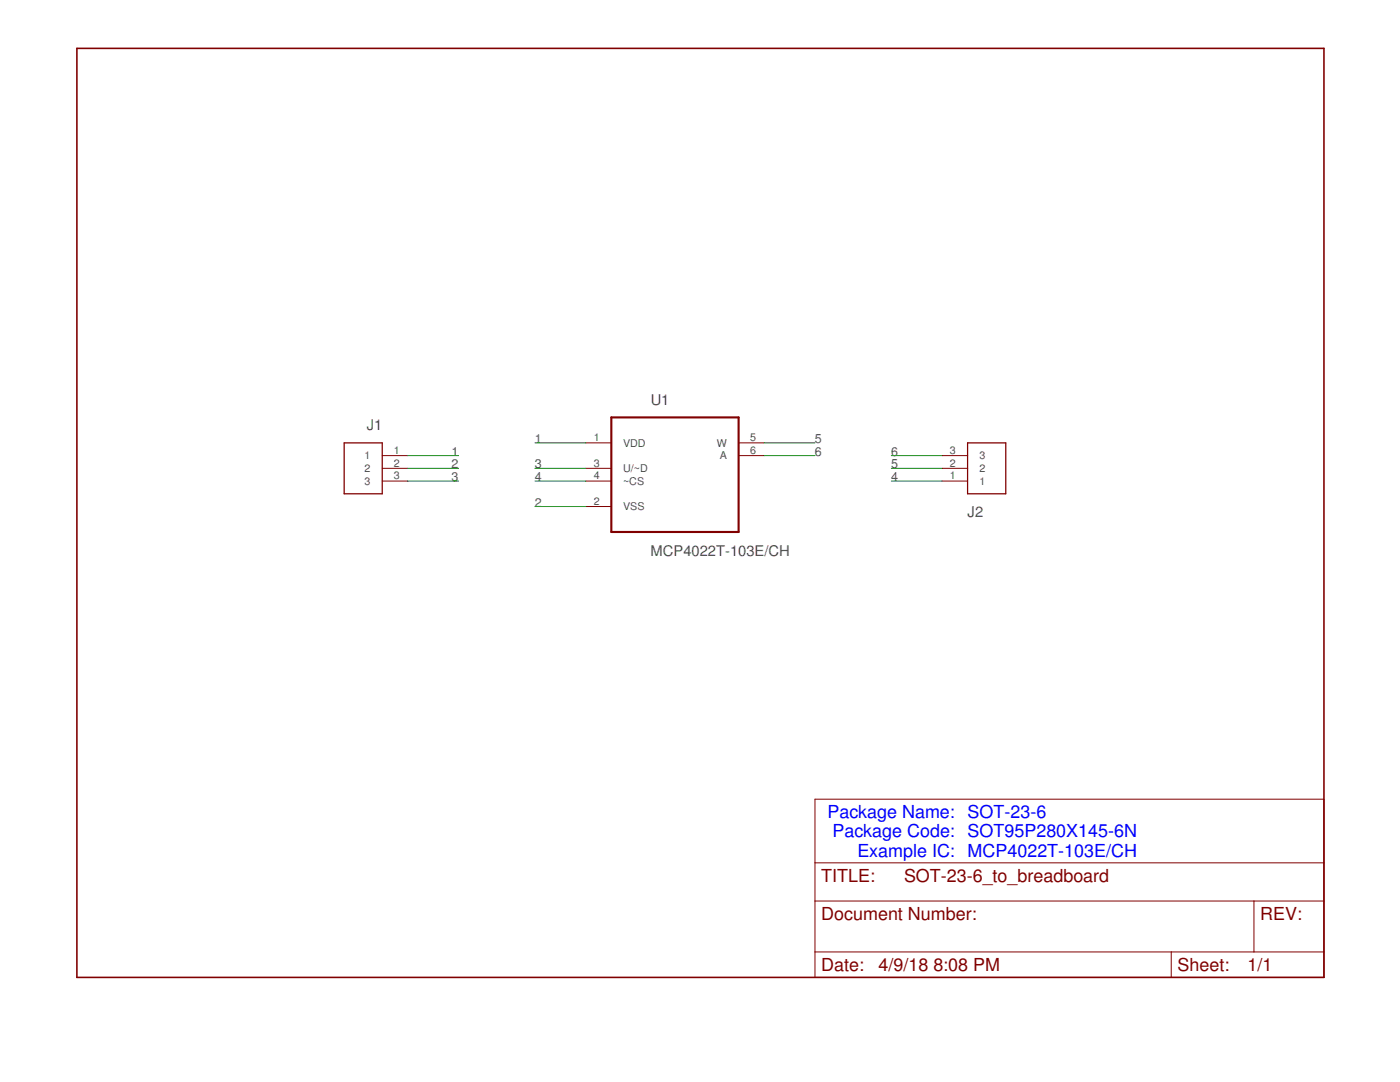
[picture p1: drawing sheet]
<?xml version="1.0" encoding="utf-8"?>
<!DOCTYPE eagle SYSTEM "eagle.dtd">
<eagle version="8.5.1">
<drawing>
<settings>
<setting alwaysvectorfont="no"/>
<setting verticaltext="up"/>
</settings>
<grid distance="0.1" unitdist="inch" unit="inch" style="lines" multiple="1" display="no" altdistance="0.01" altunitdist="inch" altunit="inch"/>
<schematic xreflabel="%F%N/%S.%C%R" xrefpart="/%S.%C%R">
<libraries>
<library name="SnapEDA">
<symbols>
<symbol name="LETTER_L">
<frame x1="0" y1="0" x2="248.92" y2="185.42" columns="12" rows="17" layer="94" border-left="no" border-top="no" border-right="no" border-bottom="no"/>
</symbol>
<symbol name="DOCFIELD">
<wire x1="0" y1="0" x2="71.12" y2="0" width="0.1016" layer="94"/>
<wire x1="101.6" y1="15.24" x2="87.63" y2="15.24" width="0.1016" layer="94"/>
<wire x1="0" y1="0" x2="0" y2="5.08" width="0.1016" layer="94"/>
<wire x1="0" y1="5.08" x2="71.12" y2="5.08" width="0.1016" layer="94"/>
<wire x1="0" y1="5.08" x2="0" y2="15.24" width="0.1016" layer="94"/>
<wire x1="101.6" y1="15.24" x2="101.6" y2="5.08" width="0.1016" layer="94"/>
<wire x1="71.12" y1="5.08" x2="71.12" y2="0" width="0.1016" layer="94"/>
<wire x1="71.12" y1="5.08" x2="87.63" y2="5.08" width="0.1016" layer="94"/>
<wire x1="71.12" y1="0" x2="101.6" y2="0" width="0.1016" layer="94"/>
<wire x1="87.63" y1="15.24" x2="87.63" y2="5.08" width="0.1016" layer="94"/>
<wire x1="87.63" y1="15.24" x2="0" y2="15.24" width="0.1016" layer="94"/>
<wire x1="87.63" y1="5.08" x2="101.6" y2="5.08" width="0.1016" layer="94"/>
<wire x1="101.6" y1="5.08" x2="101.6" y2="0" width="0.1016" layer="94"/>
<wire x1="0" y1="15.24" x2="0" y2="22.86" width="0.1016" layer="94"/>
<wire x1="101.6" y1="35.56" x2="0" y2="35.56" width="0.1016" layer="94"/>
<wire x1="101.6" y1="35.56" x2="101.6" y2="22.86" width="0.1016" layer="94"/>
<wire x1="0" y1="22.86" x2="101.6" y2="22.86" width="0.1016" layer="94"/>
<wire x1="0" y1="22.86" x2="0" y2="35.56" width="0.1016" layer="94"/>
<wire x1="101.6" y1="22.86" x2="101.6" y2="15.24" width="0.1016" layer="94"/>
<text x="1.27" y="1.27" size="2.54" layer="94">Date:</text>
<text x="12.7" y="1.27" size="2.54" layer="94">&gt;LAST_DATE_TIME</text>
<text x="72.39" y="1.27" size="2.54" layer="94">Sheet:</text>
<text x="86.36" y="1.27" size="2.54" layer="94">&gt;SHEET</text>
<text x="88.9" y="11.43" size="2.54" layer="94">REV:</text>
<text x="1.27" y="19.05" size="2.54" layer="94">TITLE:</text>
<text x="1.27" y="11.43" size="2.54" layer="94">Document Number:</text>
<text x="17.78" y="19.05" size="2.54" layer="94">&gt;DRAWING_NAME</text>
</symbol>
<symbol name="CONNECTOR_3">
<pin name="1" x="-7.62" y="2.54" length="middle"/>
<pin name="2" x="-7.62" y="0" length="middle"/>
<pin name="3" x="-7.62" y="-2.54" length="middle"/>
<wire x1="-2.54" y1="5.08" x2="-2.54" y2="-5.08" width="0.254" layer="94"/>
<wire x1="-2.54" y1="-5.08" x2="5.08" y2="-5.08" width="0.254" layer="94"/>
<wire x1="5.08" y1="-5.08" x2="5.08" y2="5.08" width="0.254" layer="94"/>
<wire x1="5.08" y1="5.08" x2="-2.54" y2="5.08" width="0.254" layer="94"/>
<text x="-2.54" y="7.62" size="2.0828" layer="95">&gt;NAME</text>
</symbol>
<symbol name="MCP4022T-103E/CH">
<wire x1="-12.7" y1="7.62" x2="-12.7" y2="-15.24" width="0.4064" layer="94"/>
<wire x1="-12.7" y1="-15.24" x2="12.7" y2="-15.24" width="0.4064" layer="94"/>
<wire x1="12.7" y1="-15.24" x2="12.7" y2="7.62" width="0.4064" layer="94"/>
<wire x1="12.7" y1="7.62" x2="-12.7" y2="7.62" width="0.4064" layer="94"/>
<text x="-4.846340625" y="10.1774" size="2.09158125" layer="95" ratio="10" rot="SR0">&gt;NAME</text>
<text x="-4.86115" y="-19.9537" size="2.08698125" layer="96" ratio="10" rot="SR0">&gt;VALUE</text>
<pin name="VDD" x="-17.78" y="2.54" length="middle" direction="pwr"/>
<pin name="U/~D" x="-17.78" y="-2.54" length="middle" direction="in"/>
<pin name="~CS" x="-17.78" y="-5.08" length="middle" direction="in"/>
<pin name="VSS" x="-17.78" y="-10.16" length="middle" direction="pwr"/>
<pin name="W" x="17.78" y="2.54" length="middle" direction="pas" rot="R180"/>
<pin name="A" x="17.78" y="0" length="middle" direction="pas" rot="R180"/>
</symbol>
</symbols>
<devicesets>
<deviceset name="LETTER_L" prefix="FRAME" uservalue="yes">
<gates>
<gate name="G$1" symbol="LETTER_L" x="0" y="0"/>
<gate name="G$2" symbol="DOCFIELD" x="147.32" y="0" addlevel="must"/>
</gates>
<devices>
<device name="">
<technologies>
<technology name=""/>
</technologies>
</device>
</devices>
</deviceset>
<deviceset name="CONNECTOR_3" prefix="J">
<gates>
<gate name="G$1" symbol="CONNECTOR_3" x="0" y="0"/>
</gates>
<devices>
<device name="" package="68000-103HLF">
<connects>
<connect gate="G$1" pin="1" pad="1"/>
<connect gate="G$1" pin="2" pad="2"/>
<connect gate="G$1" pin="3" pad="3"/>
</connects>
<technologies>
<technology name=""/>
</technologies>
</device>
<device name="-NO_SQUARE" package="68000-103HLF_NO_SQUARE">
<connects>
<connect gate="G$1" pin="1" pad="1"/>
<connect gate="G$1" pin="2" pad="2"/>
<connect gate="G$1" pin="3" pad="3"/>
</connects>
<technologies>
<technology name=""/>
</technologies>
</device>
</devices>
</deviceset>
<deviceset name="MCP4022T-103E/CH" prefix="U">
<gates>
<gate name="A" symbol="MCP4022T-103E/CH" x="0" y="0"/>
</gates>
<devices>
<device name="" package="SOT95P280X145-6N">
<connects>
<connect gate="A" pin="A" pad="6"/>
<connect gate="A" pin="U/~D" pad="3"/>
<connect gate="A" pin="VDD" pad="1"/>
<connect gate="A" pin="VSS" pad="2"/>
<connect gate="A" pin="W" pad="5"/>
<connect gate="A" pin="~CS" pad="4"/>
</connects>
<technologies>
<technology name="">
<attribute name="AVAILABILITY" value="Good"/>
<attribute name="DESCRIPTION" value=" MCP4022 Series Non Volatile 64 Step 10 kOhm Digital Potentiometer - SOT-23-6 "/>
<attribute name="MF" value="Microchip"/>
<attribute name="MP" value="MCP4022T-103E/CH"/>
<attribute name="PACKAGE" value="SOT-23-6 Microchip"/>
<attribute name="PRICE" value="0.70 USD"/>
</technology>
</technologies>
</device>
</devices>
</deviceset>
</devicesets>
</library>
</libraries>
<attributes>
</attributes>
<variantdefs>
</variantdefs>
<classes>
<class number="0" name="default" width="0" drill="0">
</class>
</classes>
<parts>
<part name="FRAME1" library="SnapEDA" deviceset="LETTER_L" device=""/>
<part name="J1" library="SnapEDA" deviceset="CONNECTOR_3" device=""/>
<part name="U1" library="SnapEDA" deviceset="MCP4022T-103E/CH" device=""/>
<part name="J2" library="SnapEDA" deviceset="CONNECTOR_3" device="-NO_SQUARE"/>
</parts>
<sheets>
<sheet>
<plain>
<text x="177.8" y="24.13" size="2.54" layer="89">SOT-23-6
SOT95P280X145-6N
MCP4022T-103E/CH</text>
<text x="175.26" y="24.13" size="2.54" layer="89" align="bottom-right">Package Name:
Package Code:
Example IC:</text>
</plain>
<instances>
<instance part="FRAME1" gate="G$1" x="0" y="0"/>
<instance part="FRAME1" gate="G$2" x="147.32" y="0"/>
<instance part="J1" gate="G$1" x="58.42" y="101.6" rot="MR0"/>
<instance part="U1" gate="A" x="119.38" y="104.14"/>
<instance part="J2" gate="G$1" x="180.34" y="101.6" rot="MR180"/>
</instances>
<busses>
</busses>
<nets>
<net name="3" class="0">
<segment>
<pinref part="J1" gate="G$1" pin="3"/>
<wire x1="76.2" y1="99.06" x2="66.04" y2="99.06" width="0.1524" layer="91"/>
<label x="76.2" y="99.06" size="1.778" layer="95" rot="MR0"/>
</segment>
<segment>
<pinref part="U1" gate="A" pin="U/~D"/>
<wire x1="91.44" y1="101.6" x2="101.6" y2="101.6" width="0.1524" layer="91"/>
<label x="91.44" y="101.6" size="1.778" layer="95"/>
</segment>
</net>
<net name="1" class="0">
<segment>
<pinref part="J1" gate="G$1" pin="1"/>
<wire x1="76.2" y1="104.14" x2="66.04" y2="104.14" width="0.1524" layer="91"/>
<label x="76.2" y="104.14" size="1.778" layer="95" rot="MR0"/>
</segment>
<segment>
<pinref part="U1" gate="A" pin="VDD"/>
<wire x1="91.44" y1="106.68" x2="101.6" y2="106.68" width="0.1524" layer="91"/>
<label x="91.44" y="106.68" size="1.778" layer="95"/>
</segment>
</net>
<net name="2" class="0">
<segment>
<pinref part="J1" gate="G$1" pin="2"/>
<wire x1="76.2" y1="101.6" x2="66.04" y2="101.6" width="0.1524" layer="91"/>
<label x="76.2" y="101.6" size="1.778" layer="95" rot="MR0"/>
</segment>
<segment>
<pinref part="U1" gate="A" pin="VSS"/>
<wire x1="91.44" y1="93.98" x2="101.6" y2="93.98" width="0.1524" layer="91"/>
<label x="91.44" y="93.98" size="1.778" layer="95"/>
</segment>
</net>
<net name="4" class="0">
<segment>
<pinref part="U1" gate="A" pin="~CS"/>
<wire x1="91.44" y1="99.06" x2="101.6" y2="99.06" width="0.1524" layer="91"/>
<label x="91.44" y="99.06" size="1.778" layer="95"/>
</segment>
<segment>
<pinref part="J2" gate="G$1" pin="1"/>
<wire x1="162.56" y1="99.06" x2="172.72" y2="99.06" width="0.1524" layer="91"/>
<label x="162.56" y="99.06" size="1.778" layer="95"/>
</segment>
</net>
<net name="5" class="0">
<segment>
<pinref part="U1" gate="A" pin="W"/>
<wire x1="147.32" y1="106.68" x2="137.16" y2="106.68" width="0.1524" layer="91"/>
<label x="147.32" y="106.68" size="1.778" layer="95"/>
</segment>
<segment>
<pinref part="J2" gate="G$1" pin="2"/>
<wire x1="162.56" y1="101.6" x2="172.72" y2="101.6" width="0.1524" layer="91"/>
<label x="162.56" y="101.6" size="1.778" layer="95"/>
</segment>
</net>
<net name="6" class="0">
<segment>
<pinref part="U1" gate="A" pin="A"/>
<wire x1="147.32" y1="104.14" x2="137.16" y2="104.14" width="0.1524" layer="91"/>
<label x="147.32" y="104.14" size="1.778" layer="95"/>
</segment>
<segment>
<pinref part="J2" gate="G$1" pin="3"/>
<wire x1="162.56" y1="104.14" x2="172.72" y2="104.14" width="0.1524" layer="91"/>
<label x="162.56" y="104.14" size="1.778" layer="95"/>
</segment>
</net>
</nets>
</sheet>
</sheets>
<errors>
<approved hash="113,1,124.356,92.606,FRAME1,,,,,"/>
</errors>
</schematic>
</drawing>
<compatibility>
<note version="6.3" minversion="6.2.2" severity="warning">
Since Version 6.2.2 text objects can contain more than one line,
which will not be processed correctly with this version.
</note>
</compatibility>
</eagle>
